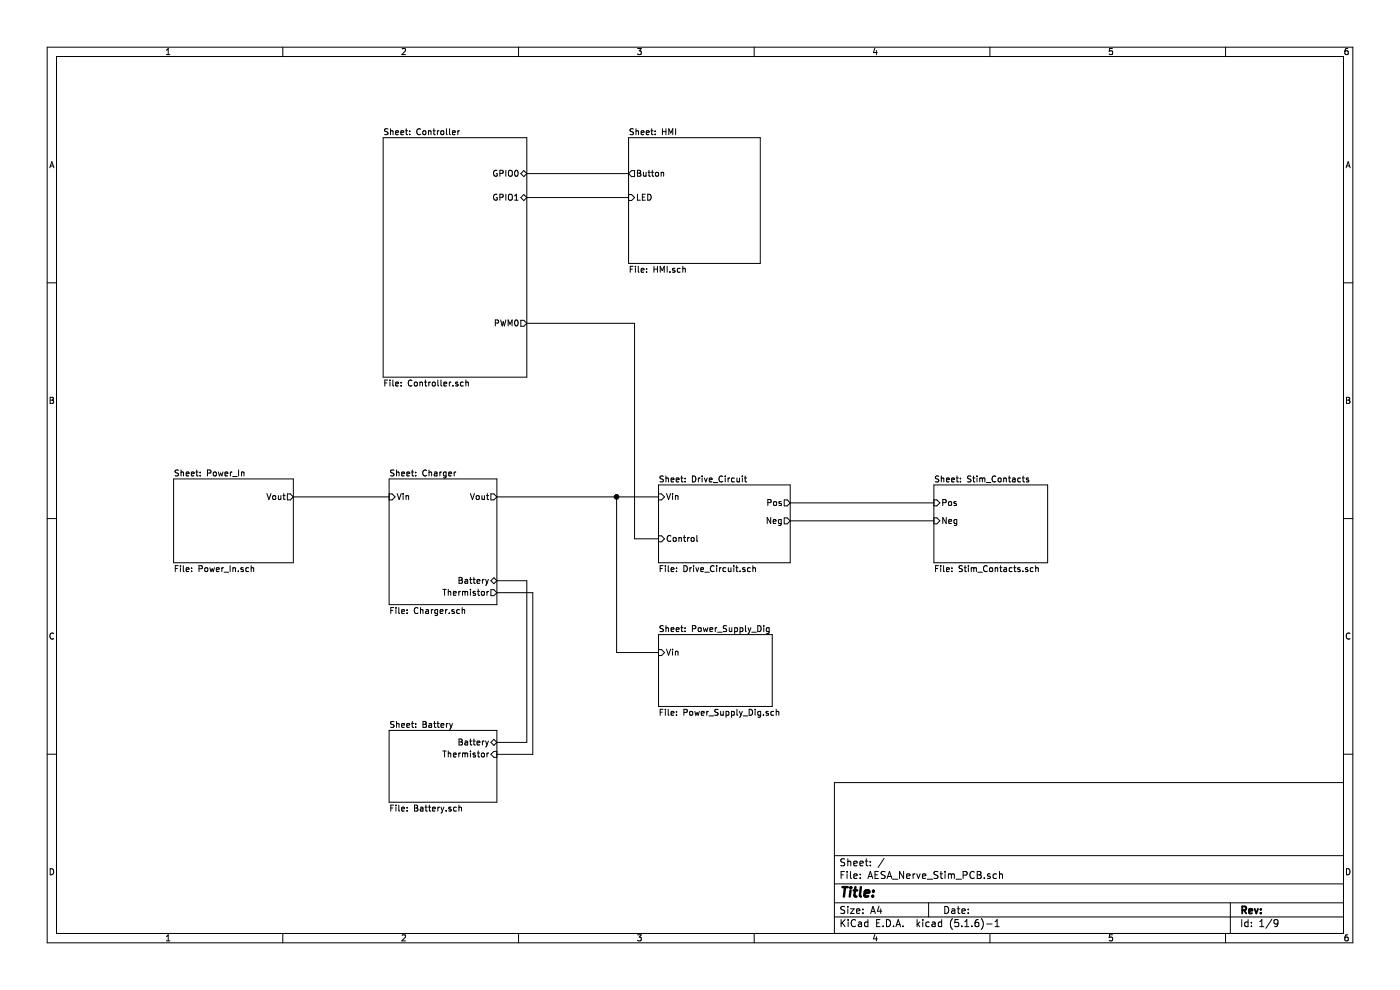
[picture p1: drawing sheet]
EESchema Schematic File Version 4
EELAYER 30 0
EELAYER END
$Descr A4 11693 8268
encoding utf-8
Sheet 1 9
Title ""
Date ""
Rev ""
Comp ""
Comment1 ""
Comment2 ""
Comment3 ""
Comment4 ""
$EndDescr
$Sheet
S 1450 4000 1000 700 
U 5F890E8D
F0 "Power_In" 50
F1 "Power_In.sch" 50
F2 "Vout" O R 2450 4150 50 
$EndSheet
$Sheet
S 3250 4000 900  1050
U 5F890F13
F0 "Charger" 50
F1 "Charger.sch" 50
F2 "Vin" I L 3250 4150 50 
F3 "Vout" O R 4150 4150 50 
F4 "Battery" B R 4150 4850 50 
F5 "Thermistor" O R 4150 4950 50 
$EndSheet
$Sheet
S 5500 4050 1100 650 
U 5F890F74
F0 "Drive_Circuit" 50
F1 "Drive_Circuit.sch" 50
F2 "Vin" I L 5500 4150 50 
F3 "Control" I L 5500 4500 50 
F4 "Pos" O R 6600 4200 50 
F5 "Neg" O R 6600 4350 50 
$EndSheet
$Sheet
S 7800 4050 950  650 
U 5F890FD1
F0 "Stim_Contacts" 50
F1 "Stim_Contacts.sch" 50
F2 "Pos" I L 7800 4200 50 
F3 "Neg" I L 7800 4350 50 
$EndSheet
$Sheet
S 3250 6100 900  600 
U 5F89116C
F0 "Battery" 50
F1 "Battery.sch" 50
F2 "Battery" B R 4150 6200 50 
F3 "Thermistor" I R 4150 6300 50 
$EndSheet
$Sheet
S 3200 1150 1200 2000
U 5F8911A4
F0 "Controller" 50
F1 "Controller.sch" 50
F2 "GPIO0" B R 4400 1450 50 
F3 "GPIO1" B R 4400 1650 50 
F4 "PWM0" O R 4400 2700 50 
$EndSheet
$Sheet
S 5250 1150 1100 1050
U 5F891207
F0 "HMI" 50
F1 "HMI.sch" 50
F2 "Button" O L 5250 1450 50 
F3 "LED" I L 5250 1650 50 
$EndSheet
Wire Wire Line
	4150 6300 4450 6300
Wire Wire Line
	4450 6300 4450 4950
Wire Wire Line
	4450 4950 4150 4950
Wire Wire Line
	4150 4850 4400 4850
Wire Wire Line
	4400 4850 4400 6200
Wire Wire Line
	4400 6200 4150 6200
$Sheet
S 5500 5300 950  600 
U 5F892005
F0 "Power_Supply_Dig" 50
F1 "Power_Supply_Dig.sch" 50
F2 "Vin" I L 5500 5450 50 
$EndSheet
Wire Wire Line
	2450 4150 3250 4150
Wire Wire Line
	5500 5450 5150 5450
Wire Wire Line
	5150 5450 5150 4150
Wire Wire Line
	4150 4150 5150 4150
Connection ~ 5150 4150
Wire Wire Line
	5150 4150 5500 4150
Wire Wire Line
	5500 4500 5300 4500
Wire Wire Line
	5300 4500 5300 2700
Wire Wire Line
	5300 2700 4400 2700
Wire Wire Line
	4400 1650 5250 1650
Wire Wire Line
	4400 1450 5250 1450
Wire Wire Line
	7800 4200 6600 4200
Wire Wire Line
	6600 4350 7800 4350
$EndSCHEMATC
